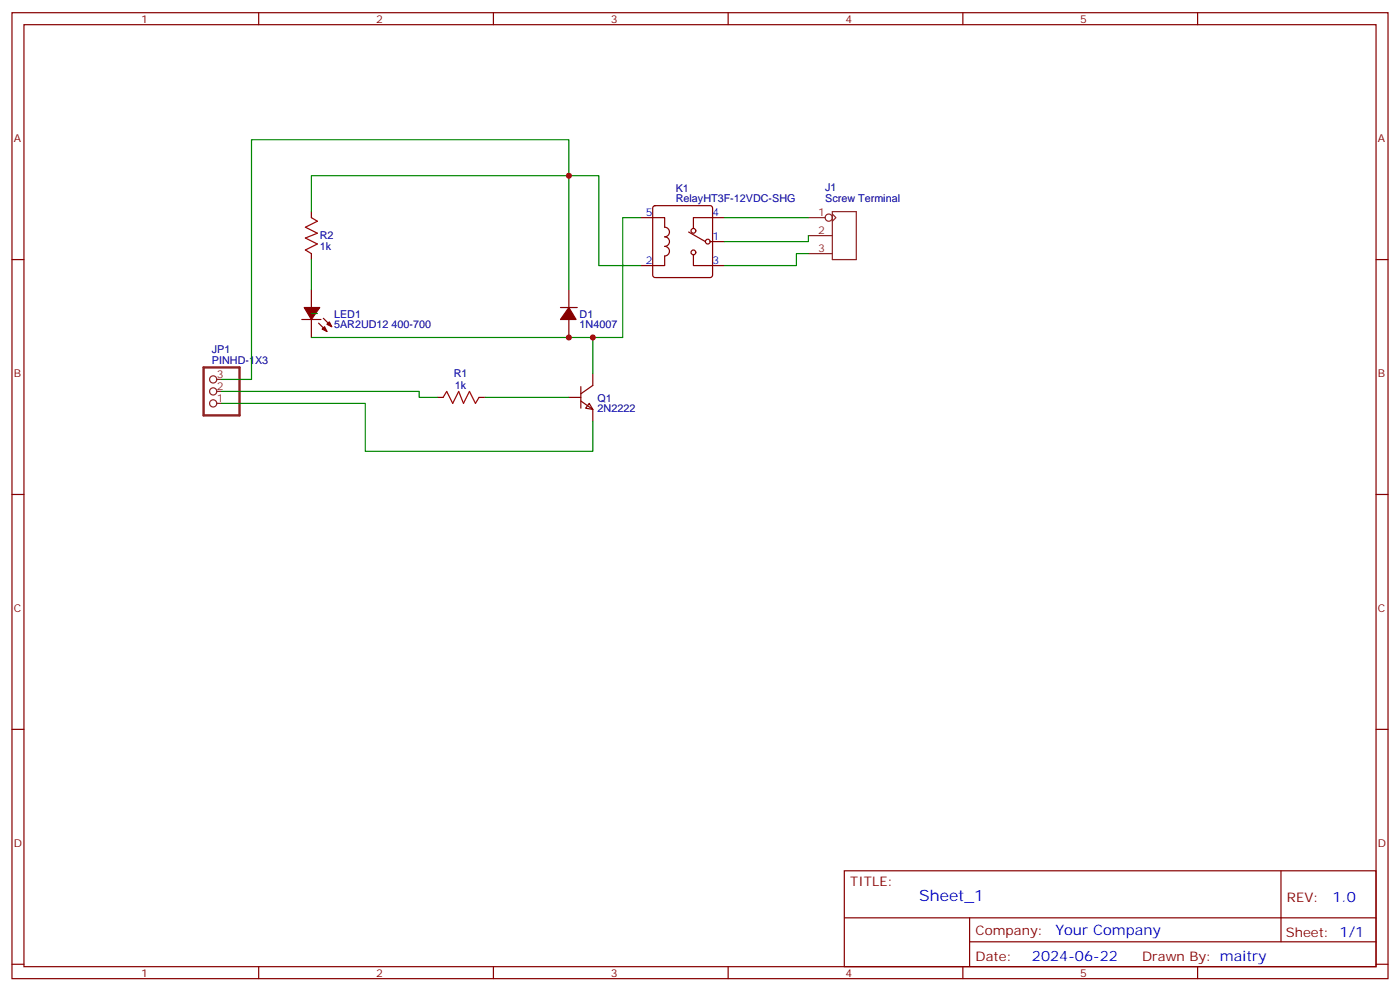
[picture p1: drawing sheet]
<svg xmlns="http://www.w3.org/2000/svg" width="412mm" height="292mm" viewBox="0 0 412 292" stroke-linecap="round" stroke-linejoin="round" font-family="sans-serif">
<g fill="none" stroke="#870000" stroke-width=".35">
<path d="M3.5 3.7h405.4v284.4h-405.4zM7.1 7.3h398.2v277.3h-398.2zM76.2 3.7v3.6M145.3 3.7v3.6M214.5 3.7v3.6M283.6 3.7v3.6M352.8 3.7v3.6M3.5 76.4h3.6M91.7 62.3v1.8M91.7 74.6v1.8M188.7 64.1h7.1v2.8a1.41 1.41 0 0 1 1.4 1.4 1.41 1.41 0 0 1-1.4 1.4 1.41 1.41 0 0 1 1.4 1.4 1.41 1.41 0 0 1-1.4 1.4 1.41 1.41 0 0 1 1.4 1.4 1.41 1.41 0 0 1-1.4 1.5v2.8h-7.1M192.5 60.7l.5-.2h16.2l.5 .2 .2 .5v19.8l-.2 .5-.5 .2h-16.2l-.5-.2-.2-.5v-19.8z"/>
<path d="M202.8 68.3l5 2.8M204.3 75v3.2h9.1M209.2 71.1h4.2M213.4 64.1h-9.1v3.1M405.3 76.4h3.6M88.9 94.1h5.6M91.7 85.2v5.3M91.7 94.1v5.2M93.8 95.1l2.5 2.5M95.2 93.7l2.5 2.5M165.1 90.5h4.9M167.6 85.2v5.3"/>
<path d="M167.6 94.1v5.2M128.8 117h1.7M141.1 117h1.8M167.6 117h3.5M171.1 118l3.5 2.5v3.5M171.1 113.8v6.4M173.6 118.7l1 1.8-2.1-.3zM174.6 109.9v3.6l-3.5 2.4M3.5 145.6h3.6M405.3 145.6h3.6M3.5 214.7h3.6M405.3 214.7h3.6"/>
<path d="M248.7 256.3h156.6v28.3h-156.6zM377.3 256.4v20.8M248.7 270.2h156.5M285.6 277.2h119.6M285.6 270.2v14.1M3.5 283.8h3.6M76.2 284.6v3.5M145.3 284.6v3.5M214.5 284.6v3.5M283.6 284.6v3.5M352.8 284.6v3.5M405.3 283.8h3.6"/>
<circle cx="204.3" cy="74.3" r=".71"/>
<circle cx="204.3" cy="67.9" r=".71"/>
<circle cx="208.5" cy="71.1" r=".71"/>
</g>
<path d="M91.7 64.1l1.8 1-3.5 1.8 3.5 1.8-3.5 1.4 3.5 1.7-3.5 1.8 1.7 1M130.5 117l1.1-1.8 1.7 3.5 1.8-3.5 1.4 3.5 1.8-3.5 1.8 3.5 1-1.7" fill="none" stroke="#a10000" stroke-width=".35"/>
<g fill="#870000" stroke="#870000" stroke-width=".35">
<path d="M167.6 90.5l2.1 3.6h-4.6z"/>
<path d="M95.6 96.2l.7 1.4-1.4-.7z"/>
<path d="M96.3 95.5l.7-.7 .7 1.4z"/>
<path d="M89.6 90.5h4.6l-2.5 3.6z"/>
</g>
<path d="M91.7 62.3v-10.6h75.9v33.5M91.7 76.4v8.8M188.7 78.2h-12.3v-26.5h-8.8v-10.6h-93.5v70.6h-8.8M188.7 64.1h-5.3v35.2h-8.8M213.4 64.1h24.7M238.1 69.4v1.7h-24.7M238.1 74.6h-3.5v3.6h-21.2M91.7 99.3h82.9v10.6M91.7 92.3h1.8M65.3 115.2h58.2v1.8h5.3M65.3 118.7h42.3v14.2h67v-8.9M142.9 117h24.7" fill="none" stroke="#008700" stroke-width=".35"/>
<g fill="none" stroke="#8c2424" stroke-width=".35">
<path d="M238.1 64.1h5M238.1 69.4h7.1M238.1 74.6h7.1M245.2 63l1 1.1-1 1M245.2 62.3h7v14.1h-7zM63.9 118.7h1.4M63.9 115.2h1.4M63.9 111.7h1.4"/>
<circle cx="244.1" cy="64.1" r="1.06"/>
<circle cx="62.8" cy="118.7" r="1.06"/>
<circle cx="62.8" cy="111.7" r="1.06"/>
<circle cx="62.8" cy="115.2" r="1.06"/>
</g>
<path d="M60 108.2h10.6v14.1h-10.6z" fill="none" stroke="#8c2424" stroke-width=".71"/>
<g fill="#c00">
<circle cx="167.6" cy="99.3" r=".88"/>
<circle cx="167.6" cy="51.7" r=".88"/>
<circle cx="174.6" cy="99.3" r=".88"/>
</g>
<text font-size="4.6" fill="#00f" x="270.8" y="265.4">Sheet_1</text>
<g font-size="4.2" fill="#00f">
<text x="392.5" y="265.6">1.0</text>
<text x="310.9" y="275.2">Your Company</text>
<text x="304" y="283">2024-06-22</text>
</g>
<g font-size="3.9" fill="#800">
<text x="250.5" y="260.9">TITLE:</text>
<text x="379.1" y="265.6">REV:</text>
<text x="287.4" y="275.1">Company:</text>
<text x="378.7" y="275.7">Sheet: 1/1</text>
<text x="287.4" y="282.8">Date:</text>
<text x="336.4" y="282.9">Drawn By: maitry</text>
</g>
<g font-size="3.2" fill="#800">
<text x="41.6" y="6.7">1</text>
<text x="110.8" y="6.7">2</text>
<text x="179.9" y="6.7">3</text>
<text x="249.1" y="6.7">4</text>
<text x="318.2" y="6.7">5</text>
<text x="4.1" y="41.8">A</text>
<text x="405.9" y="41.8">A</text>
<text x="4.1" y="111">B</text>
<text x="405.9" y="111">B</text>
<text x="4.1" y="180.1">C</text>
<text x="405.9" y="180.1">C</text>
<text x="4.1" y="249.3">D</text>
<text x="405.9" y="249.3">D</text>
<text x="41.6" y="287.5">1</text>
<text x="110.8" y="287.5">2</text>
<text x="179.9" y="287.5">3</text>
<text x="249.1" y="287.5">4</text>
<text x="318.2" y="287.5">5</text>
</g>
<g font-size="3.2" fill="#000080">
<text x="199.1" y="59.5">RelayHT3F-12VDC-SHG</text>
<text x="199.1" y="56.4">K1</text>
<text x="243.1" y="59.4">Screw Terminal</text>
<text x="243.1" y="56.4">J1</text>
<text x="94.2" y="70.5">R2</text>
<text x="94.2" y="73.7">1k</text>
<text x="98.4" y="93.5">LED1</text>
<text x="170.7" y="93.5">D1</text>
<text x="98.4" y="96.6">5AR2UD12 400-700</text>
<text x="170.7" y="96.6">1N4007</text>
<text x="62.4" y="107.1">PINHD-1X3</text>
<text x="62.4" y="103.9">JP1</text>
<text x="133.7" y="110.9">R1</text>
<text x="134" y="114.6">1k</text>
<text x="176" y="118.2">Q1</text>
<text x="176" y="121.3">2N2222</text>
</g>
<g font-size="3.2" fill="#00f">
<text x="190.2" y="63.7">5</text>
<text x="209.9" y="63.7">4</text>
<text x="209.9" y="70.8">1</text>
<text x="190.2" y="77.8">2</text>
<text x="209.9" y="77.8">3</text>
</g>
<g font-size="3.2" fill="#8d2323">
<text x="241" y="63.7">1</text>
<text x="241" y="69">2</text>
<text x="241" y="74.3">3</text>
<text x="63.9" y="111.3">3</text>
<text x="63.9" y="118.4">1</text>
<text x="63.9" y="114.9">2</text>
</g>
</svg>
